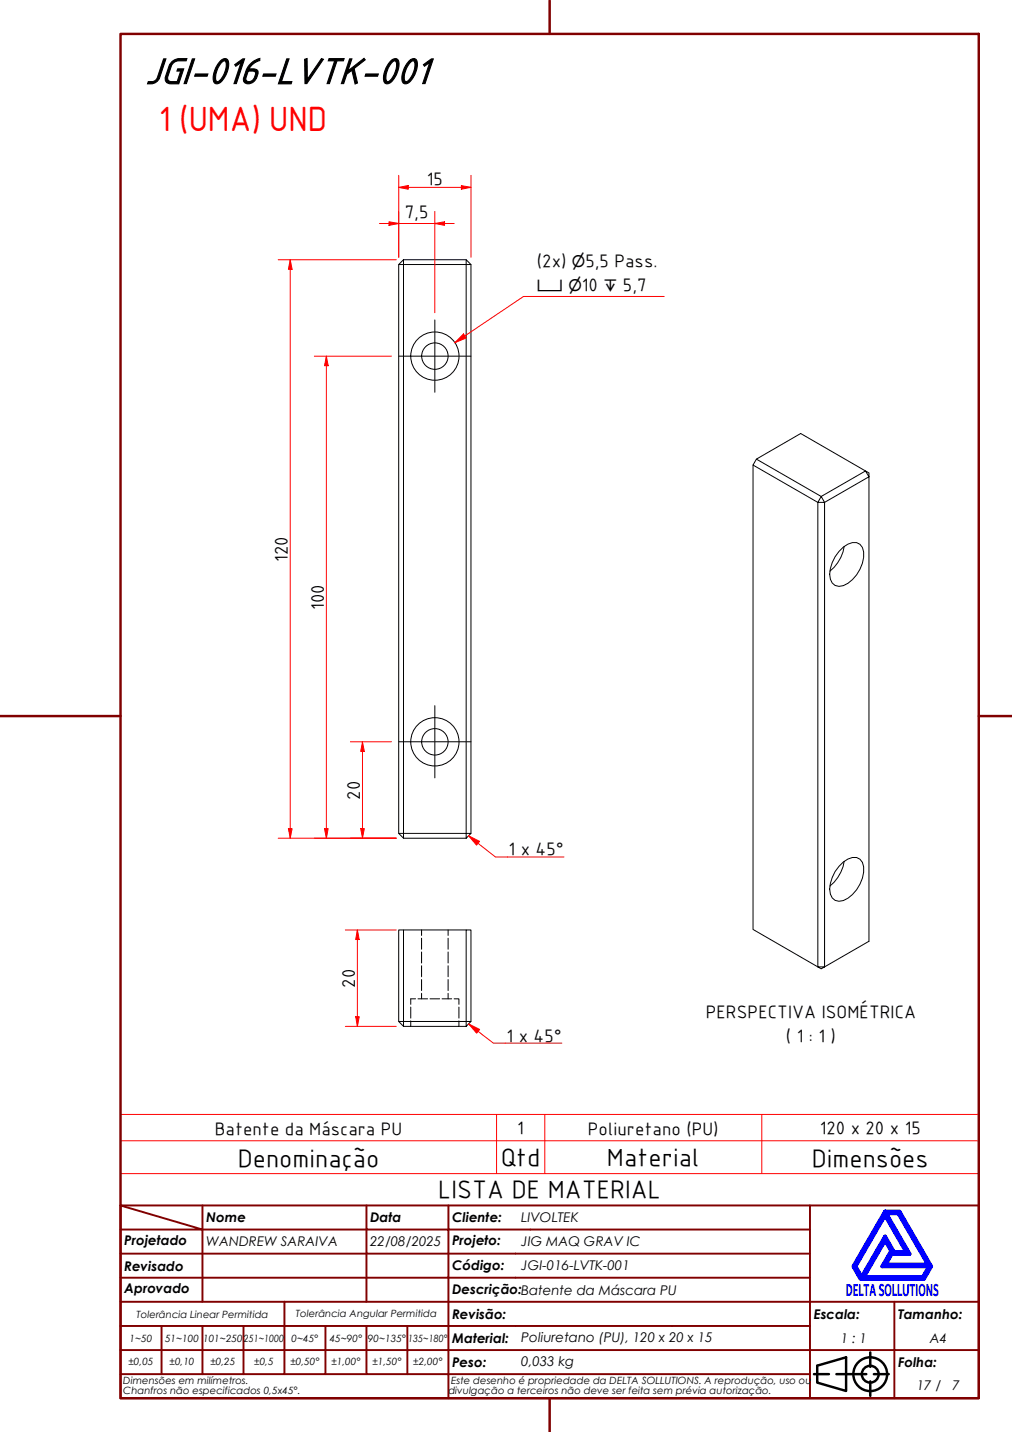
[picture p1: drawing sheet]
<svg xmlns="http://www.w3.org/2000/svg" width="210mm" height="297mm" viewBox="0 0 210 297" stroke-linecap="round" stroke-linejoin="round" font-family="sans-serif">
<!-- layer: Visible (ABNT) -->
<g fill="none" stroke="#000" stroke-width=".21">
<path d="M82.7 54.9v118M83.7 53.9v1h-1zM83.7 53.9h13M96.7 53.9l1 1h-1zM96.7 54.9v118h-13M96.7 54.9h-13v118M97.7 54.9v118M156.2 96.5v96.3l13.4 7.8v-96.4l-13.4-7.7 .7-1.3 13.4 7.8M156.9 95.2l9.2-5.3 13.4 7.8-9.2 5.3M179.5 97.7l.7 .4v.8zM170.3 103l.7 1.2h-1.4zM171 104.2l9.2-5.3v96.3l-9.2 5.4h-1.4l.7 .4 .7-.4z"/>
<path d="M174.9 113.5a2.76 2.76 0 0 1 3.5-.6 3.7 3.7 0 0 1 .5 3.9 7.4 7.4 0 0 1-4 4.7 1.92 1.92 0 0 1-2.7-1.4 7.3 7.3 0 0 1 2.7-6.6zM175.1 113.4a8 8 0 0 1-3 5.1M82.7 172.9h1v1zM83.7 173.9h13M96.7 172.9h1l-1 1zM174.9 178.8a2.76 2.76 0 0 1 3.5-.6 3.7 3.7 0 0 1 .5 3.9 7.4 7.4 0 0 1-4 4.7 1.92 1.92 0 0 1-2.7-1.3 7.3 7.3 0 0 1 2.7-6.7zM175.1 178.7a8.2 8.2 0 0 1-3 5.1M83.7 192.9h13M82.7 211.9h1v1zM82.7 211.9v-19h1v19M83.7 211.9h13v-19h1v19M83.7 212.9h13"/>
<path d="M96.7 211.9h1l-1 1z"/>
<circle cx="90.2" cy="73.9" r="2.74"/>
<circle cx="90.2" cy="73.9" r="5"/>
<circle cx="90.2" cy="153.9" r="2.74"/>
<circle cx="90.2" cy="153.9" r="5"/>
</g>
<!-- layer: Hidden (ABNT) -->
<g fill="none" stroke="#000" stroke-width=".21">
<path d="M87.4 192.9v1.1M87.4 194.6v2.3M87.4 197.5v2.3M92.9 192.9v1.1M92.9 194.6v2.3M92.9 197.5v2.3M85.2 208.9v2.3M85.2 211.8v1.1M86.2 207.2h-1v1.1M86.7 207.2h2M87.4 200.3v2.3M87.4 203.2v2.3"/>
<path d="M87.4 206v1.2M89.2 207.2h2M91.7 207.2h2M92.9 200.3v2.3M92.9 203.2v2.3M92.9 206v1.2M94.2 207.2h1v1.1M95.2 208.9v2.3M95.2 211.8v1.1"/>
</g>
<path d="M25 236.6h178v-5.4h-178v12.2M103 231.2v12.2M113 231.2v12.2M158 231.2v12.2M203 236.6v6.8h-178M25 243.4v6.6h178v-6.6" fill="none" stroke="#f00" stroke-width=".21"/>
<!-- layer: Borda A3/A4 (ABNT) -->
<path d="M25 7h178v283h-178zM114 0v7M0 148.5h25M203 148.5h7M114 290v7" fill="none" stroke="#800000" stroke-width=".51"/>
<path d="M183.6 257.3l1.2 2.2-1.8 3.2h9.7l-1.3 2.2h-12.2zM183.6 252.1l4.4 7.6h-2.6l-1.8-3.2-4.9 8.4-1.3-2.2zM183.6 251.3h3l6.5 11.4-1.5 2.6h-13.1l-1.5-2.6zM183.8 251.7h2.5l6.2 10.6h-8.8l1.3-2.2h3.7zM185 259.7h.2l-.1 .2z" fill="none" stroke="#00f" stroke-width=".8"/>
<!-- layer: 0 -->
<path d="M178.5 265.3h13.1" fill="none" stroke="#000" stroke-width=".21"/>
<g fill="none" stroke="#800000" stroke-width=".4">
<path d="M25 250l17 5h-17M25 250h178v40h-178zM42 255h34v5h17M42 255v15M42 250v5M76 250v5h17v5M93 250v5h75M168 250v20h-143M25 260h51v10M25 275h17M33.5 275v10M50.5 275h-8.5v10"/>
<path d="M59 270v15h-8.5M67.5 275v10h-8.5M76 275v10h8.5M84.5 275v10M93 275h-42.5v10M93 260v5h-68M93 275v10h75M93 260h75M93 275h75M168 265h-75v10M185.5 270v10h17.5M203 270h-35v10h17.5v10"/>
<path d="M25 285h25.5M25 280h143v10M67.5 285h8.5M84.5 285h8.5v5"/>
</g>
<g fill="none" stroke="#000" stroke-width=".51">
<path d="M168.8 285h3.1M169.5 283.3l6-1.8v7l-6-1.7zM173.5 285h6.2M180.5 280.5v3M180.5 286.5v3M181.3 285h3"/>
<circle cx="180.5" cy="285" r="3.5"/>
<circle cx="180.5" cy="285" r="1.75"/>
</g>
<!-- layer: Marca de centro (ISO) -->
<path d="M82.7 73.9h15M90.2 66.4v15M82.7 153.9h15M90.2 146.4v15" fill="none" stroke="#000" stroke-width=".21"/>
<path d="M75.2 171.9v2" fill="none" stroke="#f00" stroke-width=".21"/>
<path d="M74.8 171.9h.8l-.4 2z" fill="#f00"/>
<path d="M75.2 153.9v2M74.8 171.9h.8l-.4 2z" fill="none" stroke="#f00" stroke-width=".21"/>
<path d="M75.2 153.9l.4 2h-.8z" fill="#f00"/>
<path d="M72.7 153.9h8.5M75.2 153.9l.4 2h-.8zM75.2 155.9v16M67.7 171.9v2M72.7 173.9h9.5" fill="none" stroke="#f00" stroke-width=".21"/>
<path d="M67.3 171.9h.8l-.4 2z" fill="#f00"/>
<path d="M67.7 73.9v2M67.3 171.9h.8l-.4 2z" fill="none" stroke="#f00" stroke-width=".21"/>
<path d="M67.7 73.9l.4 2h-.8z" fill="#f00"/>
<path d="M65.2 73.9h16M67.7 73.9l.4 2h-.8zM67.7 75.9v96M60.2 171.9v2M65.2 173.9h17" fill="none" stroke="#f00" stroke-width=".21"/>
<path d="M59.8 171.9h.8l-.4 2z" fill="#f00"/>
<path d="M60.2 53.9v2M59.8 171.9h.8l-.4 2z" fill="none" stroke="#f00" stroke-width=".21"/>
<path d="M60.2 53.9l.4 2h-.8z" fill="#f00"/>
<path d="M57.7 53.9h24.5M60.2 53.9l.4 2h-.8zM60.2 55.9v116M80.7 46.4h2M57.7 173.9h24.5" fill="none" stroke="#f00" stroke-width=".21"/>
<path d="M80.7 46l2 .4-2 .3z" fill="#f00"/>
<path d="M80.7 46l2 .4-2 .3zM90.2 46.4h2" fill="none" stroke="#f00" stroke-width=".21"/>
<path d="M90.2 46.4l2-.4v.7z" fill="#f00"/>
<path d="M82.7 38.9h2M78.7 46.4h2M82.7 46.4h7.5M82.7 43.9v9.5M90.2 46.4l2-.4v.7zM90.2 43.9v21M92.2 46.4h2" fill="none" stroke="#f00" stroke-width=".21"/>
<path d="M82.7 38.9l2-.4v.8z" fill="#f00"/>
<path d="M82.7 38.9l2-.4v.8zM95.7 38.9h2" fill="none" stroke="#f00" stroke-width=".21"/>
<path d="M95.7 38.5l2 .4-2 .4z" fill="#f00"/>
<path d="M82.7 36.4v17M84.7 38.9h11M95.7 38.5l2 .4-2 .4zM97.7 36.4v17" fill="none" stroke="#f00" stroke-width=".21"/>
<path d="M96.4 69.7l-2.1 1.4" fill="none" stroke="#f00" stroke-width=".21"/>
<path d="M96.1 69.3l.6 .8-2.4 1z" fill="#f00"/>
<path d="M96.1 69.3l.6 .8-2.4 1zM137.8 61.5h-29.2l-12.2 8.2M97.2 173.4l1.9 1.5" fill="none" stroke="#f00" stroke-width=".21"/>
<path d="M97.2 173.4l2.3 1.1-.7 .8z" fill="#f00"/>
<path d="M97.2 173.4l2.3 1.1-.7 .8zM99.1 174.9l3.7 2.9h14.2" fill="none" stroke="#f00" stroke-width=".21"/>
<path d="M74.1 210.9v2" fill="none" stroke="#f00" stroke-width=".21"/>
<path d="M73.8 210.9h.7l-.4 2z" fill="#f00"/>
<path d="M74.1 192.9v2M73.8 210.9h.7l-.4 2z" fill="none" stroke="#f00" stroke-width=".21"/>
<path d="M74.1 192.9l.4 2h-.7z" fill="#f00"/>
<path d="M71.6 192.9h10.6M74.1 192.9l.4 2h-.7zM74.1 194.9v16M71.6 212.9h10.6" fill="none" stroke="#f00" stroke-width=".21"/>
<path d="M97.2 212.4l2 1.5" fill="none" stroke="#f00" stroke-width=".21"/>
<path d="M97.2 212.4l2.3 1.1-.6 .8z" fill="#f00"/>
<path d="M97.2 212.4l2.3 1.1-.6 .8zM99.2 213.9l3.1 2.5h14.2" fill="none" stroke="#f00" stroke-width=".21"/>
<text font-size="27.6" fill="#fff" x="192.9" y="291" transform="rotate(-33 192.9 291)">.</text>
<text font-size="8.1" x="30" y="17.3">JGI-016-LVTK-001</text>
<text font-size="7" fill="#f00" x="32.9" y="27.2">1 (UMA) UND</text>
<g font-size="5.4">
<text x="49.3" y="242">Denominação</text>
<text x="103.9" y="241.8">Qtd</text>
<text x="125.9" y="241.8">Material</text>
<text x="168.4" y="242">Dimensões</text>
<text x="90.9" y="248.5">LISTA DE MATERIAL</text>
</g>
<g font-size="3.9">
<text x="88.5" y="38.3">15</text>
<text x="84" y="45.3">7,5</text>
<text x="111.3" y="55.4">(2x)</text>
<text x="121.4" y="55.4">5,5 Pass.</text>
<text x="120.7" y="60.4">10</text>
<text x="129.2" y="60.4">5,7</text>
<text x="59.6" y="116.5" transform="rotate(-90 59.6 116.5)">120</text>
<text x="67.1" y="126.5" transform="rotate(-90 67.1 126.5)">100</text>
<text x="74.6" y="165.8" transform="rotate(-90 74.6 165.8)">20</text>
<text x="105.5" y="177.4">1 x 45°</text>
<text x="73.6" y="204.9" transform="rotate(-90 73.6 204.9)">20</text>
<text x="146.4" y="211.2">PERSPECTIVA ISOMÉTRICA</text>
<text x="105.1" y="216.1">1 x 45°</text>
<text x="163" y="216.2">( 1 : 1 )</text>
<text x="44.5" y="235.3">Batente da Máscara PU</text>
<text x="107.3" y="235.2">1</text>
<text x="121.9" y="235.3">Poliuretano (PU)</text>
<text x="170" y="235.2">120 x 20 x 15</text>
</g>
<text font-size="3.9" fill="#00f" x="175.4" y="268.8">DELTASOLLUTIONS</text>
<g font-size="3.3">
<text x="118.6" y="55.4">⌀</text>
<text x="111.3" y="60.4">⌴ ⌀</text>
<text x="125.2" y="60.4">↧</text>
</g>
<g font-size="2.8">
<text x="42.8" y="253.5">Nome</text>
<text x="76.8" y="253.5">Data</text>
<text x="93.8" y="253.6">Cliente:</text>
<text x="108.1" y="253.5">LIVOLTEK</text>
<text x="25.8" y="263.6">Revisado</text>
<text x="25.8" y="258.3">Projetado</text>
<text x="42.8" y="258.5">WANDREW SARAIVA</text>
<text x="76.8" y="258.4">22/08/2025</text>
<text x="93.8" y="263.4">Código:</text>
<text x="93.8" y="258.3">Projeto:</text>
<text x="108.1" y="263.5">JGI-016-LVTK-001</text>
<text x="108.1" y="258.5">JIG MAQ GRAV IC</text>
<text x="25.8" y="268.3">Aprovado</text>
<text x="93.8" y="268.3">Descrição:Batente da Máscara PU</text>
<text x="93.8" y="273.6">Revisão:</text>
<text x="168.8" y="273.5">Escala:</text>
<text x="186.3" y="273.5">Tamanho:</text>
<text x="93.8" y="278.6">Material:</text>
<text x="108.1" y="278.3">Poliuretano (PU), 120 x 20 x 15</text>
<text x="174.4" y="278.5">1 : 1</text>
<text x="192.8" y="278.6">A4</text>
<text x="93.8" y="283.5">Peso:</text>
<text x="108.1" y="283.3">0,033 kg</text>
<text x="186.3" y="283.5">Folha:</text>
<text x="190.2" y="288.4">17 / 17</text>
</g>
<g font-size="2.1">
<text x="28.3" y="273.3">Tolerância Linear Permitida</text>
<text x="61.4" y="273.1">Tolerância Angular Permitida</text>
<text x="26.9" y="278.3">1~50</text>
<text x="34.2" y="278.3">51~100</text>
<text x="42.1" y="278.3">101~250</text>
<text x="50.5" y="278.3">251~1000</text>
<text x="60.5" y="278.3">0~45°</text>
<text x="68.4" y="278.3">45~90°</text>
<text x="76.3" y="278.3">90~135°</text>
<text x="84.7" y="278.3">135~180°</text>
<text x="25.6" y="287.1">Dimensões em milímetros.</text>
<text x="26.6" y="283.2">±0,05</text>
<text x="35.2" y="283.2">±0,10</text>
<text x="43.6" y="283.2">±0,25</text>
<text x="52.7" y="283.2">±0,5</text>
<text x="60.2" y="283.2">±0,50°</text>
<text x="68.7" y="283.2">±1,00°</text>
<text x="77.2" y="283.2">±1,50°</text>
<text x="85.7" y="283.2">±2,00°</text>
<text x="93.6" y="287.1">Este desenho é propriedade da DELTA SOLLUTIONS. A reprodução, uso ou</text>
<text x="25.6" y="289.2">Chanfros não especificados 0,5x45°.</text>
<text x="93" y="289.2">divulgação a terceiros não deve ser feita sem prévia autorização.</text>
</g>
</svg>
